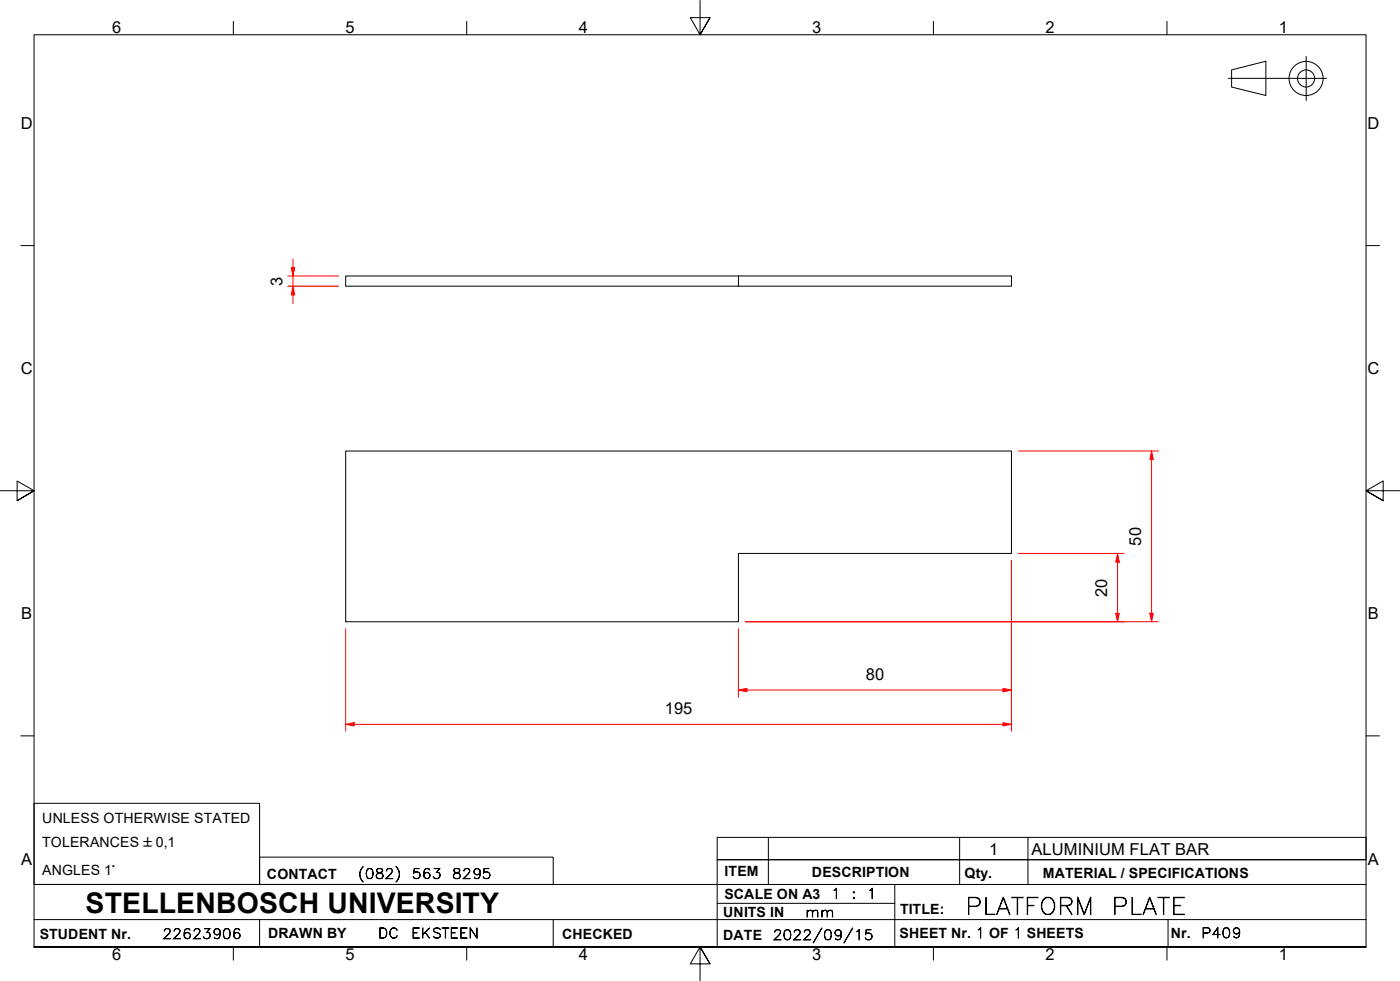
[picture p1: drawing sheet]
<svg xmlns="http://www.w3.org/2000/svg" width="410mm" height="287mm" viewBox="0 0 410 287" stroke-linecap="round" stroke-linejoin="round" font-family="sans-serif">
<!-- layer: Visible Edges(ISO) -->
<path d="M216.2 80.8h80v3h-80zM216.2 80.8h-115v3h115M101.2 132h195v30h-80v20h-115z" fill="none" stroke="#000" stroke-width=".29"/>
<!-- layer: Symbols(ISO) -->
<path d="M210 245.1h190v6.6h-190zM225 245.1v6.6M281 245.1v6.6M301 245.1v6.6" fill="none" stroke="#000" stroke-width=".29"/>
<!-- layer: Border_0 -->
<g fill="none" stroke="#000" stroke-width=".29">
<path d="M68.3 6.2v4M136.7 6.2v4M205 .1v10.1l-2.9-5h5.8l-2.9 5 2.9-5M273.3 6.2v4M341.7 6.2v4M6.1 71.9h3.9M400 71.9h3.9M0 143.7h10l-5-2.9v5.8l5-2.9-5 2.9M410 143.7h-10l5-2.9v5.8l-5-2.9 5 2.9M6.1 215.4h3.9M400 215.4h3.9M10 277.2v-267h390v267h-390h390"/>
<path d="M68.3 277.2v3.9M136.7 277.2v3.9M273.3 277.2v3.9M341.7 277.2v3.9M207.9 282.1l-2.9-4.9 2.9 4.9h-5.8l2.9-4.9v10"/>
</g>
<!-- layer: Sketch Geometry(ISO) -->
<g fill="none" stroke="#000" stroke-width=".29">
<path d="M382.5 16.5v12.9M359.7 22.9h28.7M360.6 20.5l10-2.6v10.1l-10-2.5zM10 235.2h66v23.7h-66zM10 258.9h390M76 250.9h86v8h-86zM225 251.7v7.2M262 258.9v18.3M281 251.7v7.2M301 251.7v7.2M400 251.7h-190v25.5M10 277.2h390"/>
<path d="M10 269.2h390M76 269.2v8M162 269.2v8M210 264.4h52M342 269.2v8"/>
<circle cx="382.4" cy="23" r="5"/>
<circle cx="382.4" cy="23" r="2.51"/>
</g>
<!-- layer: Dimensions(ISO) -->
<path d="M293.7 202h2.5" fill="none" stroke="#f00" stroke-width=".29"/>
<path d="M293.7 201.5l2.5 .5-2.5 .5z" fill-rule="evenodd" fill="#f00"/>
<path d="M216.2 202h2.5M293.7 201.5l2.5 .5-2.5 .5z" fill="none" stroke="#f00" stroke-width=".29"/>
<path d="M216.2 202l2.5-.5v1z" fill-rule="evenodd" fill="#f00"/>
<path d="M296.2 164v40M216.2 184v20M216.2 202l2.5-.5v1zM218.7 202h75M293.7 212h2.5" fill="none" stroke="#f00" stroke-width=".29"/>
<path d="M293.7 211.5l2.5 .5-2.5 .5z" fill-rule="evenodd" fill="#f00"/>
<path d="M101.2 212h2.5M293.7 211.5l2.5 .5-2.5 .5z" fill="none" stroke="#f00" stroke-width=".29"/>
<path d="M101.2 212l2.5-.5v1z" fill-rule="evenodd" fill="#f00"/>
<path d="M296.2 164v50M327.2 179.5v2.5M101.2 184v30M101.2 212l2.5-.5v1zM103.7 212h190" fill="none" stroke="#f00" stroke-width=".29"/>
<path d="M326.7 179.5h1l-.5 2.5z" fill-rule="evenodd" fill="#f00"/>
<path d="M326.7 179.5h1l-.5 2.5zM327.2 162v2.5" fill="none" stroke="#f00" stroke-width=".29"/>
<path d="M327.2 162l.5 2.5h-1z" fill-rule="evenodd" fill="#f00"/>
<path d="M298.2 162h31M327.2 162l.5 2.5h-1zM327.2 164.5v15M337.2 179.5v2.5M218.2 182h111" fill="none" stroke="#f00" stroke-width=".29"/>
<path d="M336.7 179.5h1l-.5 2.5z" fill-rule="evenodd" fill="#f00"/>
<path d="M337.2 132v2.5M336.7 179.5h1l-.5 2.5z" fill="none" stroke="#f00" stroke-width=".29"/>
<path d="M337.2 132l.5 2.5h-1z" fill-rule="evenodd" fill="#f00"/>
<path d="M85.8 78.3v2.5M298.2 132h41M337.2 132l.5 2.5h-1zM337.2 134.5v45M218.2 182h121" fill="none" stroke="#f00" stroke-width=".29"/>
<path d="M85.3 78.3h1l-.5 2.5z" fill-rule="evenodd" fill="#f00"/>
<path d="M85.3 78.3h1l-.5 2.5zM85.8 83.8v2.5" fill="none" stroke="#f00" stroke-width=".29"/>
<path d="M85.8 83.8l.5 2.5h-1z" fill-rule="evenodd" fill="#f00"/>
<path d="M85.8 75.8v2.5M84.3 83.8h14.9M84.3 80.8h14.9M85.8 83.8l.5 2.5h-1zM85.8 80.8v3M85.8 86.3v2.5" fill="none" stroke="#f00" stroke-width=".29"/>
<text font-size="8.3" x="25.1" y="267.2">STELLENBOSCH UNIVERSITY</text>
<g font-size="6.7">
<text x="282.6" y="267.7">PLATFORM</text>
<text x="325.4" y="267.7">PLATE</text>
</g>
<g font-size="4.8">
<text x="32.8" y="9.7">6</text>
<text x="101.2" y="9.7">5</text>
<text x="169.5" y="9.7">4</text>
<text x="237.8" y="9.7">3</text>
<text x="306.1" y="9.7">2</text>
<text x="374.5" y="9.7">1</text>
<text x="6.1" y="37.8">D</text>
<text x="400.4" y="37.8">D</text>
<text x="82.7" y="83.6" transform="rotate(-90 82.7 83.6)">3</text>
<text x="6.1" y="109.6">C</text>
<text x="400.4" y="109.6">C</text>
<text x="334.1" y="159.7" transform="rotate(-90 334.1 159.7)">50</text>
<text x="324.2" y="174.7" transform="rotate(-90 324.2 174.7)">20</text>
<text x="6.2" y="181.3">B</text>
<text x="400.5" y="181.3">B</text>
<text x="253.5" y="199">80</text>
<text x="194.6" y="208.9">195</text>
<text x="289.6" y="250.1">1</text>
<text x="302" y="250.1">ALUMINIUM FLAT BAR</text>
<text x="6.2" y="253.1">A</text>
<text x="400.5" y="253.1">A</text>
<text x="32.8" y="281.1">6</text>
<text x="101.2" y="281.1">5</text>
<text x="169.5" y="281.1">4</text>
<text x="237.8" y="281.1">3</text>
<text x="306.1" y="281.1">2</text>
<text x="374.5" y="281.1">1</text>
</g>
<g font-size="4.1">
<text x="12.4" y="240.9">UNLESS OTHERWISE STATED</text>
<text x="12.4" y="247.9">TOLERANCES ±0,1</text>
<text x="12.4" y="256">ANGLES 1°</text>
<text x="78.2" y="257.2">CONTACT</text>
<text x="212.2" y="256.5">ITEM</text>
<text x="237.7" y="256.7">DESCRIPTION</text>
<text x="282.4" y="256.9">Qty.</text>
<text x="305.4" y="256.9">MATERIAL / SPECIFICATIONS</text>
<text x="212.1" y="263">SCALE ON A3</text>
<text x="211.8" y="268.4">UNITS IN</text>
<text x="263.5" y="267.7">TITLE:</text>
<text x="11.6" y="274.8">STUDENT Nr.</text>
<text x="78.5" y="274.6">DRAWN BY</text>
<text x="164.6" y="274.8">CHECKED</text>
<text x="211.8" y="275.1">DATE</text>
<text x="263.4" y="274.6">SHEET Nr. 1 OF 1 SHEETS</text>
<text x="342.8" y="274.5">Nr.</text>
</g>
<g font-size="4">
<text x="104.8" y="257.2">(082)</text>
<text x="120.6" y="257.2">563</text>
<text x="132.3" y="257.2">8295</text>
<text x="243.3" y="263">1</text>
<text x="249.3" y="263">:</text>
<text x="253.8" y="263">1</text>
<text x="235.8" y="268.4">mm</text>
<text x="47.6" y="274.8">22623906</text>
<text x="110.7" y="274.6">DC</text>
<text x="120.4" y="274.6">EKSTEEN</text>
<text x="226.3" y="275.1">2022/09/15</text>
<text x="351.7" y="274.5">P409</text>
</g>
</svg>
